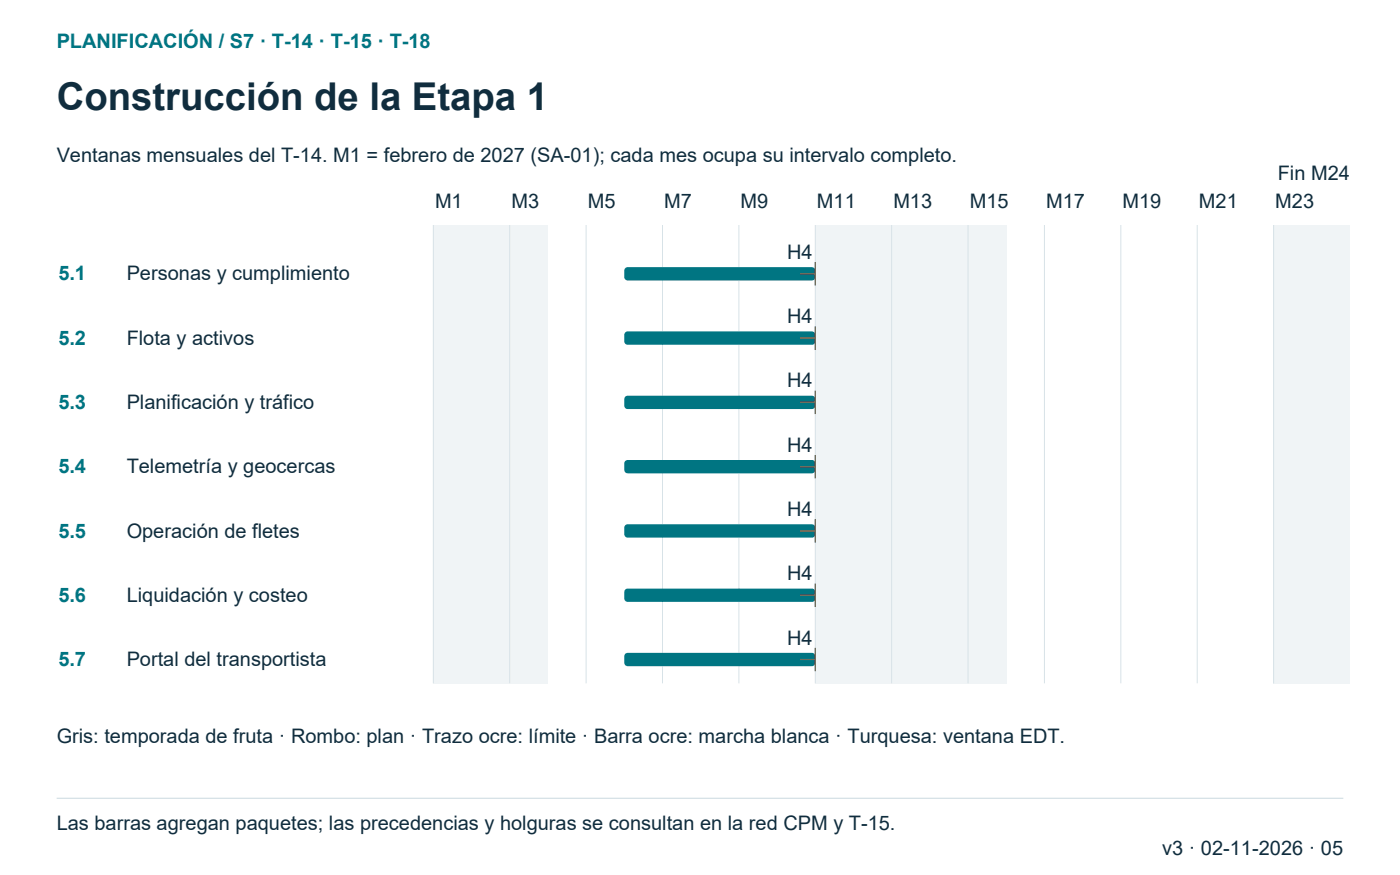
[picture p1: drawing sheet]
<svg xmlns="http://www.w3.org/2000/svg" width="296mm" height="185mm" viewBox="0 0 296 185" stroke-linecap="round" stroke-linejoin="round" font-family="sans-serif">
<path d="M91.7 47.6h8.1v97h-8.1z" fill-rule="evenodd" fill="#f0f4f6"/>
<path d="M91.7 47.6v97" fill="none" stroke="#d7e2e7" stroke-width=".21"/>
<g fill="#f0f4f6">
<path d="M99.8 47.6h8.1v97h-8.1z" fill-rule="evenodd"/>
<path d="M107.9 47.6h8.1v97h-8.1z" fill-rule="evenodd"/>
</g>
<path d="M107.9 47.6v97M124.1 47.6v97M140.2 47.6v97M156.4 47.6v97" fill="none" stroke="#d7e2e7" stroke-width=".21"/>
<path d="M172.6 47.6h8.1v97h-8.1z" fill-rule="evenodd" fill="#f0f4f6"/>
<path d="M172.6 47.6v97" fill="none" stroke="#d7e2e7" stroke-width=".21"/>
<g fill="#f0f4f6">
<path d="M180.7 47.6h8v97h-8z" fill-rule="evenodd"/>
<path d="M188.7 47.6h8.1v97h-8.1z" fill-rule="evenodd"/>
</g>
<path d="M188.7 47.6v97" fill="none" stroke="#d7e2e7" stroke-width=".21"/>
<g fill="#f0f4f6">
<path d="M196.8 47.6h8.1v97h-8.1z" fill-rule="evenodd"/>
<path d="M204.9 47.6h8.1v97h-8.1z" fill-rule="evenodd"/>
</g>
<path d="M204.9 47.6v97M221.1 47.6v97M237.2 47.6v97M253.4 47.6v97" fill="none" stroke="#d7e2e7" stroke-width=".21"/>
<path d="M269.6 47.6h8.1v97h-8.1z" fill-rule="evenodd" fill="#f0f4f6"/>
<path d="M269.6 47.6v97" fill="none" stroke="#d7e2e7" stroke-width=".21"/>
<path d="M277.7 47.6h8.1v97h-8.1z" fill-rule="evenodd" fill="#f0f4f6"/>
<g fill="#007582">
<path d="M132.4 56.8l.5-.3h39a.71 .71 0 0 1 .7 .8v1.4a.71 .71 0 0 1-.7 .7h-39a.71 .71 0 0 1-.8-.7v-1.4z" fill-rule="evenodd"/>
<path d="M169.3 56.9l1.1 1.1-1.1 1-1-1z" fill-rule="evenodd"/>
</g>
<path d="M169.3 58h3.3M172.6 55.5v4.9" fill="none" stroke="#9b5a00" stroke-width=".28"/>
<g fill="#007582">
<path d="M132.4 70.4l.5-.2h39a.71 .71 0 0 1 .7 .7v1.4a.71 .71 0 0 1-.7 .7h-39a.71 .71 0 0 1-.8-.7v-1.4z" fill-rule="evenodd"/>
<path d="M169.3 70.5l1.1 1.1-1.1 1-1-1z" fill-rule="evenodd"/>
</g>
<path d="M169.3 71.6h3.3M172.6 69.1v4.9" fill="none" stroke="#9b5a00" stroke-width=".28"/>
<g fill="#007582">
<path d="M132.4 84l.5-.2h39a.71 .71 0 0 1 .7 .7v1.4a.71 .71 0 0 1-.7 .7h-39a.71 .71 0 0 1-.8-.7v-1.4z" fill-rule="evenodd"/>
<path d="M169.3 84.1l1.1 1.1-1.1 1-1-1z" fill-rule="evenodd"/>
</g>
<path d="M169.3 85.2h3.3M172.6 82.7v4.9" fill="none" stroke="#9b5a00" stroke-width=".28"/>
<g fill="#007582">
<path d="M132.4 97.6l.5-.2h39a.71 .71 0 0 1 .7 .7v1.4a.71 .71 0 0 1-.7 .7h-39a.71 .71 0 0 1-.8-.7v-1.4z" fill-rule="evenodd"/>
<path d="M169.3 97.7l1.1 1.1-1.1 1-1-1z" fill-rule="evenodd"/>
</g>
<path d="M169.3 98.8h3.3M172.6 96.3v4.9" fill="none" stroke="#9b5a00" stroke-width=".28"/>
<g fill="#007582">
<path d="M132.4 111.2l.5-.2h39a.71 .71 0 0 1 .7 .7v1.4a.71 .71 0 0 1-.7 .7h-39a.71 .71 0 0 1-.8-.7v-1.4z" fill-rule="evenodd"/>
<path d="M169.3 111.3l1.1 1.1-1.1 1-1-1z" fill-rule="evenodd"/>
</g>
<path d="M169.3 112.4h3.3M172.6 109.9v5" fill="none" stroke="#9b5a00" stroke-width=".28"/>
<g fill="#007582">
<path d="M132.4 124.8l.5-.2h39a.71 .71 0 0 1 .7 .7v1.4a.71 .71 0 0 1-.7 .7h-39a.71 .71 0 0 1-.8-.7v-1.4z" fill-rule="evenodd"/>
<path d="M169.3 124.9l1.1 1.1-1.1 1.1-1-1.1z" fill-rule="evenodd"/>
</g>
<path d="M169.3 126h3.3M172.6 123.5v5" fill="none" stroke="#9b5a00" stroke-width=".28"/>
<g fill="#007582">
<path d="M132.4 138.4l.5-.2h39a.71 .71 0 0 1 .7 .7v1.4a.71 .71 0 0 1-.7 .7h-39a.71 .71 0 0 1-.8-.7v-1.4z" fill-rule="evenodd"/>
<path d="M169.3 138.5l1.1 1.1-1.1 1.1-1-1.1z" fill-rule="evenodd"/>
</g>
<path d="M169.3 139.6h3.3M172.6 137.1v5" fill="none" stroke="#9b5a00" stroke-width=".28"/>
<path d="M12 169h272.3" fill="none" stroke="#d7e2e7" stroke-width=".28"/>
<text font-size="8.1" fill="#102d3e" x="12" y="23.3">Construcción de la Etapa 1</text>
<g font-size="4.2" fill="#007582">
<text x="12" y="10.2">PLANIFICACIÓN / S7 · T-14 · T-15 · T-18</text>
<text x="12.3" y="59.4">5.1</text>
<text x="12.3" y="73">5.2</text>
<text x="12.3" y="86.6">5.3</text>
<text x="12.3" y="100.2">5.4</text>
<text x="12.3" y="113.8">5.5</text>
<text x="12.3" y="127.4">5.6</text>
<text x="12.3" y="141">5.7</text>
</g>
<g font-size="4.2" fill="#102d3e">
<text x="12" y="34.2">Ventanas mensuales del T-14. M1 = febrero de 2027 (SA-01); cada mes ocupa su intervalo completo.</text>
<text x="270.5" y="38.1">Fin M24</text>
<text x="92.1" y="44.1">M1</text>
<text x="108.2" y="44.1">M3</text>
<text x="124.4" y="44.1">M5</text>
<text x="140.6" y="44.1">M7</text>
<text x="156.8" y="44.1">M9</text>
<text x="172.9" y="44.1">M11</text>
<text x="189.1" y="44.1">M13</text>
<text x="205.3" y="44.1">M15</text>
<text x="221.4" y="44.1">M17</text>
<text x="237.6" y="44.1">M19</text>
<text x="253.8" y="44.1">M21</text>
<text x="269.9" y="44.1">M23</text>
<text x="26.8" y="59.4">Personas y cumplimiento</text>
<text x="166.6" y="54.8">H4</text>
<text x="166.6" y="68.4">H4</text>
<text x="26.8" y="73">Flota y activos</text>
<text x="166.6" y="82">H4</text>
<text x="26.8" y="86.6">Planificación y tráfico</text>
<text x="166.6" y="95.6">H4</text>
<text x="26.8" y="100.2">Telemetría y geocercas</text>
<text x="26.8" y="113.8">Operación de fletes</text>
<text x="166.6" y="109.2">H4</text>
<text x="166.6" y="122.8">H4</text>
<text x="26.8" y="127.4">Liquidación y costeo</text>
<text x="166.6" y="136.4">H4</text>
<text x="26.8" y="141">Portal del transportista</text>
<text x="12" y="157.3">Gris: temporada de fruta · Rombo: plan · Trazo ocre: límite · Barra ocre: marcha blanca · Turquesa: ventana EDT.</text>
<text x="12" y="175.7">Las barras agregan paquetes; las precedencias y holguras se consultan en la red CPM y T-15.</text>
<text x="246" y="181">v3 · 02-11-2026 · 05</text>
</g>
</svg>
